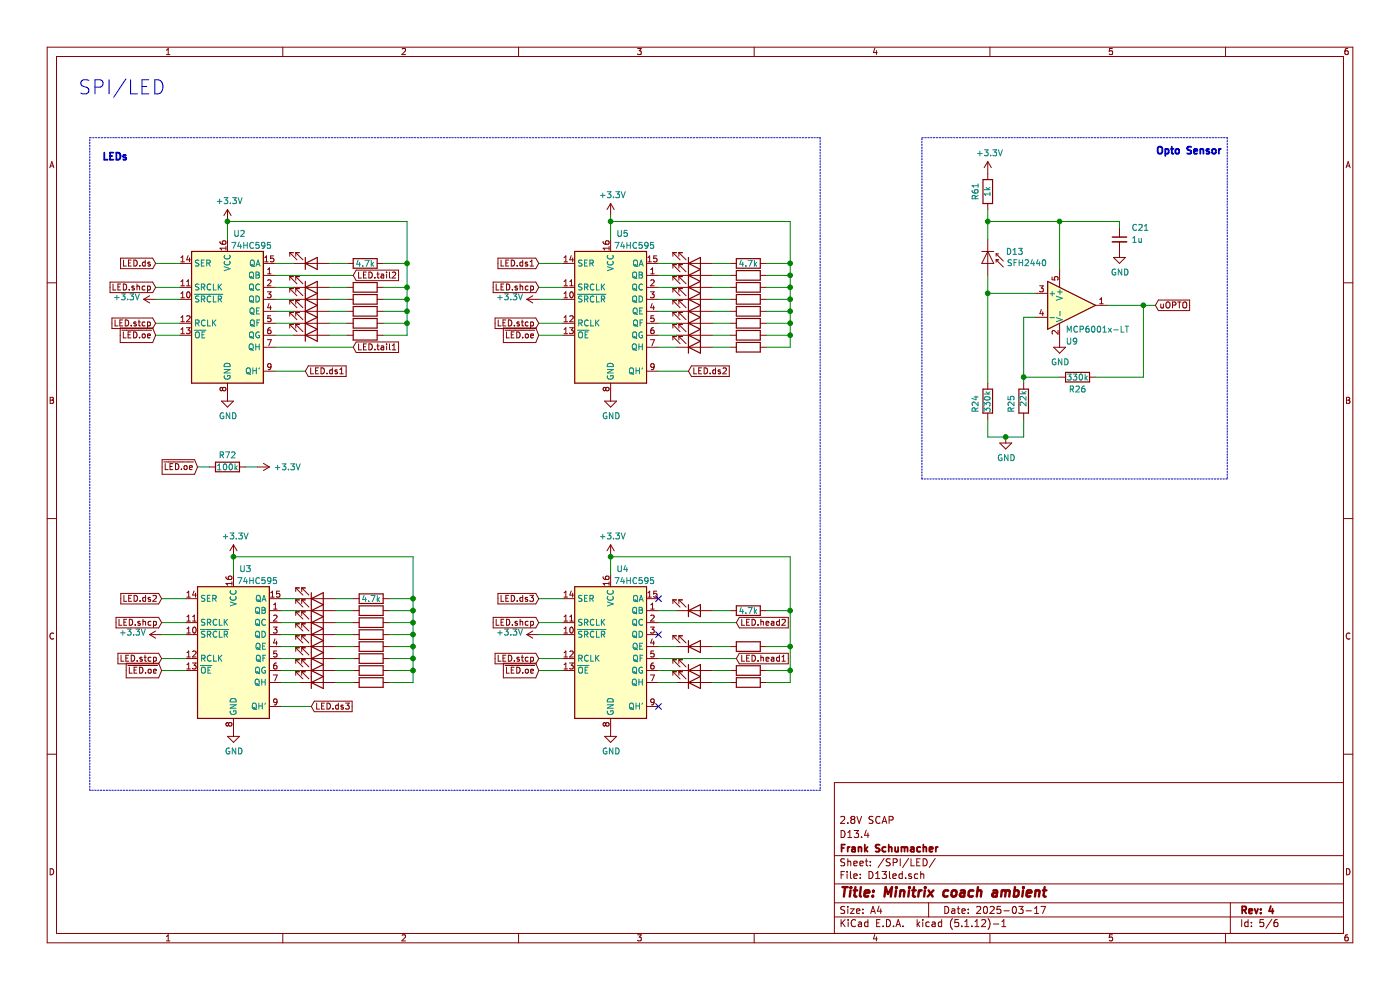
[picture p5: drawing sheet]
EESchema Schematic File Version 4
EELAYER 30 0
EELAYER END
$Descr A4 11693 8268
encoding utf-8
Sheet 5 6
Title "Minitrix coach ambient"
Date "2025-03-17"
Rev "4"
Comp "Frank Schumacher"
Comment1 "D13.4"
Comment2 "2.8V SCAP"
Comment3 ""
Comment4 ""
$EndDescr
Text Notes 650  800  0    118  ~ 0
SPI/LED
$Comp
L 74xx:74HC595 U2
U 1 1
P 1900 2600
F 0 "U2" H 2000 3250 50  0000 C CNN
F 1 "74HC595" H 2100 3150 50  0000 C CNN
F 2 "_Local:74HC595BQ115" H 1900 2600 50  0001 C CNN
F 3 "http://www.ti.com/lit/ds/symlink/sn74hc595.pdf" H 1900 2600 50  0001 C CNN
	1    1900 2600
	1    0    0    -1  
$EndComp
$Comp
L 74xx:74HC595 U3
U 1 1
P 1950 5400
F 0 "U3" H 2050 6050 50  0000 C CNN
F 1 "74HC595" H 2150 5950 50  0000 C CNN
F 2 "_Local:74HC595BQ115" H 1950 5400 50  0001 C CNN
F 3 "http://www.ti.com/lit/ds/symlink/sn74hc595.pdf" H 1950 5400 50  0001 C CNN
	1    1950 5400
	1    0    0    -1  
$EndComp
$Comp
L 74xx:74HC595 U4
U 1 1
P 5100 5400
F 0 "U4" H 5200 6050 50  0000 C CNN
F 1 "74HC595" H 5300 5950 50  0000 C CNN
F 2 "_Local:74HC595BQ115" H 5100 5400 50  0001 C CNN
F 3 "http://www.ti.com/lit/ds/symlink/sn74hc595.pdf" H 5100 5400 50  0001 C CNN
	1    5100 5400
	1    0    0    -1  
$EndComp
$Comp
L 74xx:74HC595 U5
U 1 1
P 5100 2600
F 0 "U5" H 5200 3250 50  0000 C CNN
F 1 "74HC595" H 5300 3150 50  0000 C CNN
F 2 "_Local:74HC595BQ115" H 5100 2600 50  0001 C CNN
F 3 "http://www.ti.com/lit/ds/symlink/sn74hc595.pdf" H 5100 2600 50  0001 C CNN
	1    5100 2600
	1    0    0    -1  
$EndComp
$Comp
L power:GND #PWR0104
U 1 1
P 5100 3300
F 0 "#PWR0104" H 5100 3050 50  0001 C CNN
F 1 "GND" H 5105 3127 50  0000 C CNN
F 2 "" H 5100 3300 50  0001 C CNN
F 3 "" H 5100 3300 50  0001 C CNN
	1    5100 3300
	1    0    0    -1  
$EndComp
$Comp
L power:GND #PWR0105
U 1 1
P 5100 6100
F 0 "#PWR0105" H 5100 5850 50  0001 C CNN
F 1 "GND" H 5105 5927 50  0000 C CNN
F 2 "" H 5100 6100 50  0001 C CNN
F 3 "" H 5100 6100 50  0001 C CNN
	1    5100 6100
	1    0    0    -1  
$EndComp
$Comp
L power:GND #PWR0106
U 1 1
P 1950 6100
F 0 "#PWR0106" H 1950 5850 50  0001 C CNN
F 1 "GND" H 1955 5927 50  0000 C CNN
F 2 "" H 1950 6100 50  0001 C CNN
F 3 "" H 1950 6100 50  0001 C CNN
	1    1950 6100
	1    0    0    -1  
$EndComp
$Comp
L power:GND #PWR0107
U 1 1
P 1900 3300
F 0 "#PWR0107" H 1900 3050 50  0001 C CNN
F 1 "GND" H 1905 3127 50  0000 C CNN
F 2 "" H 1900 3300 50  0001 C CNN
F 3 "" H 1900 3300 50  0001 C CNN
	1    1900 3300
	1    0    0    -1  
$EndComp
Text GLabel 1300 2200 0    50   Input ~ 0
LED.ds
Text GLabel 1300 2400 0    50   Input ~ 0
LED.shcp
Text GLabel 1300 2700 0    50   Input ~ 0
LED.stcp
Text GLabel 1300 2800 0    50   Input ~ 0
~LED.oe
Wire Wire Line
	1300 2200 1500 2200
Wire Wire Line
	1300 2400 1500 2400
Wire Wire Line
	1300 2700 1500 2700
Wire Wire Line
	1300 2800 1500 2800
Wire Wire Line
	1900 2000 1900 1850
Wire Wire Line
	1900 1850 3400 1850
$Comp
L power:+3.3V #PWR0115
U 1 1
P 1900 1850
F 0 "#PWR0115" H 1900 1700 50  0001 C CNN
F 1 "+3.3V" H 1915 2023 50  0000 C CNN
F 2 "" H 1900 1850 50  0001 C CNN
F 3 "" H 1900 1850 50  0001 C CNN
	1    1900 1850
	1    0    0    -1  
$EndComp
Connection ~ 1900 1850
$Comp
L power:+3.3V #PWR0116
U 1 1
P 1300 2500
F 0 "#PWR0116" H 1300 2350 50  0001 C CNN
F 1 "+3.3V" V 1315 2628 50  0000 L CNN
F 2 "" H 1300 2500 50  0001 C CNN
F 3 "" H 1300 2500 50  0001 C CNN
	1    1300 2500
	0    -1   -1   0   
$EndComp
Wire Wire Line
	1300 2500 1500 2500
$Comp
L Device:LED D7
U 1 1
P 2600 2400
F 0 "D7" H 2593 2145 50  0001 C CNN
F 1 "LED" H 2593 2236 50  0001 C CNN
F 2 "LED_SMD:LED_0603_1608Metric" H 2600 2400 50  0001 C CNN
F 3 "~" H 2600 2400 50  0001 C CNN
	1    2600 2400
	1    0    0    1   
$EndComp
$Comp
L Device:R R7
U 1 1
P 3050 2400
F 0 "R7" V 2843 2400 50  0001 C CNN
F 1 "4.7k" V 2934 2400 50  0001 C CNN
F 2 "Capacitor_SMD:C_0603_1608Metric" V 2980 2400 50  0001 C CNN
F 3 "~" H 3050 2400 50  0001 C CNN
	1    3050 2400
	0    1    1    0   
$EndComp
Wire Wire Line
	2300 2400 2450 2400
Wire Wire Line
	2750 2400 2900 2400
Wire Wire Line
	3200 2400 3400 2400
$Comp
L Device:LED D8
U 1 1
P 2600 2500
F 0 "D8" H 2593 2245 50  0001 C CNN
F 1 "LED" H 2593 2336 50  0001 C CNN
F 2 "LED_SMD:LED_0603_1608Metric" H 2600 2500 50  0001 C CNN
F 3 "~" H 2600 2500 50  0001 C CNN
	1    2600 2500
	1    0    0    1   
$EndComp
$Comp
L Device:R R8
U 1 1
P 3050 2500
F 0 "R8" V 2843 2500 50  0001 C CNN
F 1 "4.7k" V 2934 2500 50  0001 C CNN
F 2 "Capacitor_SMD:C_0603_1608Metric" V 2980 2500 50  0001 C CNN
F 3 "~" H 3050 2500 50  0001 C CNN
	1    3050 2500
	0    1    1    0   
$EndComp
Wire Wire Line
	2300 2500 2450 2500
Wire Wire Line
	2750 2500 2900 2500
Wire Wire Line
	3200 2500 3400 2500
$Comp
L Device:LED D9
U 1 1
P 2600 2600
F 0 "D9" H 2593 2345 50  0001 C CNN
F 1 "LED" H 2593 2436 50  0001 C CNN
F 2 "LED_SMD:LED_0603_1608Metric" H 2600 2600 50  0001 C CNN
F 3 "~" H 2600 2600 50  0001 C CNN
	1    2600 2600
	1    0    0    1   
$EndComp
$Comp
L Device:R R9
U 1 1
P 3050 2600
F 0 "R9" V 2843 2600 50  0001 C CNN
F 1 "4.7k" V 2934 2600 50  0001 C CNN
F 2 "Capacitor_SMD:C_0603_1608Metric" V 2980 2600 50  0001 C CNN
F 3 "~" H 3050 2600 50  0001 C CNN
	1    3050 2600
	0    1    1    0   
$EndComp
Wire Wire Line
	2300 2600 2450 2600
Wire Wire Line
	2750 2600 2900 2600
Wire Wire Line
	3200 2600 3400 2600
$Comp
L Device:LED D10
U 1 1
P 2600 2700
F 0 "D10" H 2593 2445 50  0001 C CNN
F 1 "LED" H 2593 2536 50  0001 C CNN
F 2 "LED_SMD:LED_0603_1608Metric" H 2600 2700 50  0001 C CNN
F 3 "~" H 2600 2700 50  0001 C CNN
	1    2600 2700
	1    0    0    1   
$EndComp
$Comp
L Device:R R10
U 1 1
P 3050 2700
F 0 "R10" V 2843 2700 50  0001 C CNN
F 1 "4.7k" V 2934 2700 50  0001 C CNN
F 2 "Capacitor_SMD:C_0603_1608Metric" V 2980 2700 50  0001 C CNN
F 3 "~" H 3050 2700 50  0001 C CNN
	1    3050 2700
	0    1    1    0   
$EndComp
Wire Wire Line
	2300 2700 2450 2700
Wire Wire Line
	2750 2700 2900 2700
Wire Wire Line
	3200 2700 3400 2700
$Comp
L Device:LED D11
U 1 1
P 2600 2800
F 0 "D11" H 2593 2545 50  0001 C CNN
F 1 "LED" H 2593 2636 50  0001 C CNN
F 2 "LED_SMD:LED_0603_1608Metric" H 2600 2800 50  0001 C CNN
F 3 "~" H 2600 2800 50  0001 C CNN
	1    2600 2800
	1    0    0    1   
$EndComp
$Comp
L Device:R R11
U 1 1
P 3050 2800
F 0 "R11" V 2843 2800 50  0001 C CNN
F 1 "4.7k" V 2934 2800 50  0001 C CNN
F 2 "Capacitor_SMD:C_0603_1608Metric" V 2980 2800 50  0001 C CNN
F 3 "~" H 3050 2800 50  0001 C CNN
	1    3050 2800
	0    1    1    0   
$EndComp
Wire Wire Line
	2300 2800 2450 2800
Wire Wire Line
	2750 2800 2900 2800
Wire Wire Line
	3200 2800 3400 2800
$Comp
L Device:LED D12
U 1 1
P 2600 2200
F 0 "D12" H 2593 1945 50  0001 C CNN
F 1 "LED" H 2593 2036 50  0001 C CNN
F 2 "LED_SMD:LED_0603_1608Metric" H 2600 2200 50  0001 C CNN
F 3 "~" H 2600 2200 50  0001 C CNN
	1    2600 2200
	1    0    0    1   
$EndComp
$Comp
L Device:R R12
U 1 1
P 3050 2200
F 0 "R12" V 2843 2200 50  0001 C CNN
F 1 "4.7k" V 3050 2200 50  0000 C CNN
F 2 "Capacitor_SMD:C_0603_1608Metric" V 2980 2200 50  0001 C CNN
F 3 "~" H 3050 2200 50  0001 C CNN
	1    3050 2200
	0    1    1    0   
$EndComp
Wire Wire Line
	2750 2200 2900 2200
Wire Wire Line
	3200 2200 3400 2200
Wire Wire Line
	3400 2400 3400 2500
Connection ~ 3400 2400
Wire Wire Line
	3400 2500 3400 2600
Connection ~ 3400 2500
Wire Wire Line
	3400 2600 3400 2700
Connection ~ 3400 2600
Wire Wire Line
	3400 2700 3400 2800
Connection ~ 3400 2700
$Comp
L Sensor_Optical:SFH2440 D13
U 1 1
P 8250 2200
F 0 "D13" V 8150 2350 50  0000 L CNN
F 1 "SFH2440" V 8245 2358 50  0000 L CNN
F 2 "OptoDevice:Osram_SMD-DIL2_4.5x4.0mm" H 8250 2375 50  0001 C CNN
F 3 "http://www.osram-os.com/Graphics/XPic2/00231367_0.pdf/SFH%202440.pdf" H 8200 2200 50  0001 C CNN
	1    8250 2200
	0    1    1    0   
$EndComp
$Comp
L Amplifier_Operational:MCP6001x-LT U9
U 1 1
P 8950 2550
F 0 "U9" H 8900 2250 50  0000 L CNN
F 1 "MCP6001x-LT" H 8900 2350 50  0000 L CNN
F 2 "Package_TO_SOT_SMD:SOT-23-5" H 8850 2350 50  0001 L CNN
F 3 "http://ww1.microchip.com/downloads/en/DeviceDoc/21733j.pdf" H 8950 2550 50  0001 C CNN
	1    8950 2550
	1    0    0    -1  
$EndComp
$Comp
L Device:R R26
U 1 1
P 9000 3150
F 0 "R26" V 9100 3150 50  0000 C CNN
F 1 "330k" V 9000 3150 50  0000 C CNN
F 2 "Resistor_SMD:R_0402_1005Metric" V 8930 3150 50  0001 C CNN
F 3 "~" H 9000 3150 50  0001 C CNN
	1    9000 3150
	0    1    1    0   
$EndComp
Wire Wire Line
	8650 2650 8550 2650
Wire Wire Line
	8550 2650 8550 3150
Wire Wire Line
	8550 3150 8850 3150
Wire Wire Line
	9150 3150 9550 3150
Wire Wire Line
	9550 3150 9550 2550
Wire Wire Line
	9550 2550 9250 2550
Wire Wire Line
	8650 2450 8250 2450
Wire Wire Line
	8250 2450 8250 2300
$Comp
L Device:R R24
U 1 1
P 8250 3350
F 0 "R24" V 8350 3450 50  0000 R CNN
F 1 "330k" V 8250 3450 50  0000 R CNN
F 2 "Resistor_SMD:R_0402_1005Metric" V 8180 3350 50  0001 C CNN
F 3 "~" H 8250 3350 50  0001 C CNN
	1    8250 3350
	-1   0    0    1   
$EndComp
Wire Wire Line
	8250 2450 8250 3200
Connection ~ 8250 2450
$Comp
L Device:R R25
U 1 1
P 8550 3350
F 0 "R25" V 8650 3450 50  0000 R CNN
F 1 "22k" V 8550 3400 50  0000 R CNN
F 2 "Resistor_SMD:R_0402_1005Metric" V 8480 3350 50  0001 C CNN
F 3 "~" H 8550 3350 50  0001 C CNN
	1    8550 3350
	-1   0    0    1   
$EndComp
Wire Wire Line
	8550 3200 8550 3150
Connection ~ 8550 3150
Wire Wire Line
	8250 3500 8250 3650
Wire Wire Line
	8250 3650 8400 3650
Wire Wire Line
	8550 3650 8550 3500
$Comp
L power:GND #PWR0123
U 1 1
P 8400 3650
F 0 "#PWR0123" H 8400 3400 50  0001 C CNN
F 1 "GND" H 8405 3477 50  0000 C CNN
F 2 "" H 8400 3650 50  0001 C CNN
F 3 "" H 8400 3650 50  0001 C CNN
	1    8400 3650
	1    0    0    -1  
$EndComp
Connection ~ 8400 3650
Wire Wire Line
	8400 3650 8550 3650
$Comp
L power:+3.3V #PWR0124
U 1 1
P 8250 1450
F 0 "#PWR0124" H 8250 1300 50  0001 C CNN
F 1 "+3.3V" H 8265 1623 50  0000 C CNN
F 2 "" H 8250 1450 50  0001 C CNN
F 3 "" H 8250 1450 50  0001 C CNN
	1    8250 1450
	1    0    0    -1  
$EndComp
Text GLabel 2550 3100 2    50   Input ~ 0
LED.ds1
Wire Wire Line
	2300 3100 2550 3100
Text GLabel 4500 2200 0    50   Input ~ 0
LED.ds1
Text GLabel 4500 2400 0    50   Input ~ 0
LED.shcp
Text GLabel 4500 2700 0    50   Input ~ 0
LED.stcp
Text GLabel 4500 2800 0    50   Input ~ 0
~LED.oe
Wire Wire Line
	4500 2400 4700 2400
Wire Wire Line
	4500 2700 4700 2700
Wire Wire Line
	4500 2800 4700 2800
$Comp
L power:+3.3V #PWR0129
U 1 1
P 4500 2500
F 0 "#PWR0129" H 4500 2350 50  0001 C CNN
F 1 "+3.3V" V 4515 2628 50  0000 L CNN
F 2 "" H 4500 2500 50  0001 C CNN
F 3 "" H 4500 2500 50  0001 C CNN
	1    4500 2500
	0    -1   -1   0   
$EndComp
Wire Wire Line
	4500 2500 4700 2500
Wire Wire Line
	4500 2200 4700 2200
Wire Wire Line
	5100 2000 5100 1850
$Comp
L power:+3.3V #PWR0130
U 1 1
P 5100 1800
F 0 "#PWR0130" H 5100 1650 50  0001 C CNN
F 1 "+3.3V" H 5115 1973 50  0000 C CNN
F 2 "" H 5100 1800 50  0001 C CNN
F 3 "" H 5100 1800 50  0001 C CNN
	1    5100 1800
	1    0    0    -1  
$EndComp
Text GLabel 5750 3100 2    50   Input ~ 0
LED.ds2
Wire Wire Line
	5500 3100 5750 3100
Text GLabel 1350 5000 0    50   Input ~ 0
LED.ds2
Text GLabel 1350 5200 0    50   Input ~ 0
LED.shcp
Text GLabel 1350 5500 0    50   Input ~ 0
LED.stcp
Text GLabel 1350 5600 0    50   Input ~ 0
~LED.oe
Wire Wire Line
	1350 5200 1550 5200
Wire Wire Line
	1350 5500 1550 5500
Wire Wire Line
	1350 5600 1550 5600
$Comp
L power:+3.3V #PWR0131
U 1 1
P 1350 5300
F 0 "#PWR0131" H 1350 5150 50  0001 C CNN
F 1 "+3.3V" V 1365 5428 50  0000 L CNN
F 2 "" H 1350 5300 50  0001 C CNN
F 3 "" H 1350 5300 50  0001 C CNN
	1    1350 5300
	0    -1   -1   0   
$EndComp
Wire Wire Line
	1350 5300 1550 5300
Wire Wire Line
	1350 5000 1550 5000
Text GLabel 4500 5000 0    50   Input ~ 0
LED.ds3
Text GLabel 4500 5200 0    50   Input ~ 0
LED.shcp
Text GLabel 4500 5500 0    50   Input ~ 0
LED.stcp
Text GLabel 4500 5600 0    50   Input ~ 0
~LED.oe
Wire Wire Line
	4500 5200 4700 5200
Wire Wire Line
	4500 5500 4700 5500
Wire Wire Line
	4500 5600 4700 5600
$Comp
L power:+3.3V #PWR0132
U 1 1
P 4500 5300
F 0 "#PWR0132" H 4500 5150 50  0001 C CNN
F 1 "+3.3V" V 4515 5428 50  0000 L CNN
F 2 "" H 4500 5300 50  0001 C CNN
F 3 "" H 4500 5300 50  0001 C CNN
	1    4500 5300
	0    -1   -1   0   
$EndComp
Wire Wire Line
	4500 5300 4700 5300
Wire Wire Line
	4500 5000 4700 5000
Text GLabel 2600 5900 2    50   Input ~ 0
LED.ds3
Wire Wire Line
	2350 5900 2600 5900
Text GLabel 9650 2550 2    50   Input ~ 0
uOPTO
Wire Wire Line
	9550 2550 9650 2550
Connection ~ 9550 2550
$Comp
L Device:LED D15
U 1 1
P 5800 2200
F 0 "D15" H 5793 1945 50  0001 C CNN
F 1 "LED" H 5793 2036 50  0001 C CNN
F 2 "LED_SMD:LED_0603_1608Metric" H 5800 2200 50  0001 C CNN
F 3 "~" H 5800 2200 50  0001 C CNN
	1    5800 2200
	1    0    0    1   
$EndComp
$Comp
L Device:R R45
U 1 1
P 6250 2200
F 0 "R45" V 6043 2200 50  0001 C CNN
F 1 "4.7k" V 6250 2200 50  0000 C CNN
F 2 "Capacitor_SMD:C_0603_1608Metric" V 6180 2200 50  0001 C CNN
F 3 "~" H 6250 2200 50  0001 C CNN
	1    6250 2200
	0    1    1    0   
$EndComp
Wire Wire Line
	5500 2200 5650 2200
Wire Wire Line
	5950 2200 6100 2200
Wire Wire Line
	6400 2200 6600 2200
Wire Wire Line
	6600 1850 6600 2200
$Comp
L Device:LED D16
U 1 1
P 5800 2300
F 0 "D16" H 5793 2045 50  0001 C CNN
F 1 "LED" H 5793 2136 50  0001 C CNN
F 2 "LED_SMD:LED_0603_1608Metric" H 5800 2300 50  0001 C CNN
F 3 "~" H 5800 2300 50  0001 C CNN
	1    5800 2300
	1    0    0    1   
$EndComp
$Comp
L Device:R R46
U 1 1
P 6250 2300
F 0 "R46" V 6043 2300 50  0001 C CNN
F 1 "4.7k" V 6134 2300 50  0001 C CNN
F 2 "Capacitor_SMD:C_0603_1608Metric" V 6180 2300 50  0001 C CNN
F 3 "~" H 6250 2300 50  0001 C CNN
	1    6250 2300
	0    1    1    0   
$EndComp
Wire Wire Line
	5500 2300 5650 2300
Wire Wire Line
	5950 2300 6100 2300
Wire Wire Line
	6400 2300 6600 2300
$Comp
L Device:LED D17
U 1 1
P 5800 2500
F 0 "D17" H 5793 2245 50  0001 C CNN
F 1 "LED" H 5793 2336 50  0001 C CNN
F 2 "LED_SMD:LED_0603_1608Metric" H 5800 2500 50  0001 C CNN
F 3 "~" H 5800 2500 50  0001 C CNN
	1    5800 2500
	1    0    0    1   
$EndComp
$Comp
L Device:R R47
U 1 1
P 6250 2500
F 0 "R47" V 6043 2500 50  0001 C CNN
F 1 "4.7k" V 6134 2500 50  0001 C CNN
F 2 "Capacitor_SMD:C_0603_1608Metric" V 6180 2500 50  0001 C CNN
F 3 "~" H 6250 2500 50  0001 C CNN
	1    6250 2500
	0    1    1    0   
$EndComp
Wire Wire Line
	5500 2400 5650 2400
Wire Wire Line
	5950 2400 6100 2400
Wire Wire Line
	6400 2400 6600 2400
$Comp
L Device:LED D18
U 1 1
P 5800 2400
F 0 "D18" H 5793 2145 50  0001 C CNN
F 1 "LED" H 5793 2236 50  0001 C CNN
F 2 "LED_SMD:LED_0603_1608Metric" H 5800 2400 50  0001 C CNN
F 3 "~" H 5800 2400 50  0001 C CNN
	1    5800 2400
	1    0    0    1   
$EndComp
$Comp
L Device:R R48
U 1 1
P 6250 2400
F 0 "R48" V 6043 2400 50  0001 C CNN
F 1 "4.7k" V 6134 2400 50  0001 C CNN
F 2 "Capacitor_SMD:C_0603_1608Metric" V 6180 2400 50  0001 C CNN
F 3 "~" H 6250 2400 50  0001 C CNN
	1    6250 2400
	0    1    1    0   
$EndComp
Wire Wire Line
	5500 2500 5650 2500
Wire Wire Line
	5950 2500 6100 2500
Wire Wire Line
	6400 2500 6600 2500
$Comp
L Device:LED D19
U 1 1
P 5800 2600
F 0 "D19" H 5793 2345 50  0001 C CNN
F 1 "LED" H 5793 2436 50  0001 C CNN
F 2 "LED_SMD:LED_0603_1608Metric" H 5800 2600 50  0001 C CNN
F 3 "~" H 5800 2600 50  0001 C CNN
	1    5800 2600
	1    0    0    1   
$EndComp
$Comp
L Device:R R49
U 1 1
P 6250 2600
F 0 "R49" V 6043 2600 50  0001 C CNN
F 1 "4.7k" V 6134 2600 50  0001 C CNN
F 2 "Capacitor_SMD:C_0603_1608Metric" V 6180 2600 50  0001 C CNN
F 3 "~" H 6250 2600 50  0001 C CNN
	1    6250 2600
	0    1    1    0   
$EndComp
Wire Wire Line
	5500 2600 5650 2600
Wire Wire Line
	5950 2600 6100 2600
Wire Wire Line
	6400 2600 6600 2600
$Comp
L Device:LED D20
U 1 1
P 5800 2700
F 0 "D20" H 5793 2445 50  0001 C CNN
F 1 "LED" H 5793 2536 50  0001 C CNN
F 2 "LED_SMD:LED_0603_1608Metric" H 5800 2700 50  0001 C CNN
F 3 "~" H 5800 2700 50  0001 C CNN
	1    5800 2700
	1    0    0    1   
$EndComp
$Comp
L Device:R R50
U 1 1
P 6250 2700
F 0 "R50" V 6043 2700 50  0001 C CNN
F 1 "4.7k" V 6134 2700 50  0001 C CNN
F 2 "Capacitor_SMD:C_0603_1608Metric" V 6180 2700 50  0001 C CNN
F 3 "~" H 6250 2700 50  0001 C CNN
	1    6250 2700
	0    1    1    0   
$EndComp
Wire Wire Line
	5500 2700 5650 2700
Wire Wire Line
	5950 2700 6100 2700
Wire Wire Line
	6400 2700 6600 2700
$Comp
L Device:LED D21
U 1 1
P 5800 2800
F 0 "D21" H 5793 2545 50  0001 C CNN
F 1 "LED" H 5793 2636 50  0001 C CNN
F 2 "LED_SMD:LED_0603_1608Metric" H 5800 2800 50  0001 C CNN
F 3 "~" H 5800 2800 50  0001 C CNN
	1    5800 2800
	1    0    0    1   
$EndComp
$Comp
L Device:R R51
U 1 1
P 6250 2800
F 0 "R51" V 6043 2800 50  0001 C CNN
F 1 "4.7k" V 6134 2800 50  0001 C CNN
F 2 "Capacitor_SMD:C_0603_1608Metric" V 6180 2800 50  0001 C CNN
F 3 "~" H 6250 2800 50  0001 C CNN
	1    6250 2800
	0    1    1    0   
$EndComp
Wire Wire Line
	5500 2800 5650 2800
Wire Wire Line
	5950 2800 6100 2800
Wire Wire Line
	6400 2800 6600 2800
$Comp
L Device:LED D22
U 1 1
P 5800 2900
F 0 "D22" H 5793 2645 50  0001 C CNN
F 1 "LED" H 5793 2736 50  0001 C CNN
F 2 "LED_SMD:LED_0603_1608Metric" H 5800 2900 50  0001 C CNN
F 3 "~" H 5800 2900 50  0001 C CNN
	1    5800 2900
	1    0    0    1   
$EndComp
$Comp
L Device:R R52
U 1 1
P 6250 2900
F 0 "R52" V 6043 2900 50  0001 C CNN
F 1 "4.7k" V 6134 2900 50  0001 C CNN
F 2 "Capacitor_SMD:C_0603_1608Metric" V 6180 2900 50  0001 C CNN
F 3 "~" H 6250 2900 50  0001 C CNN
	1    6250 2900
	0    1    1    0   
$EndComp
Wire Wire Line
	5500 2900 5650 2900
Wire Wire Line
	5950 2900 6100 2900
Wire Wire Line
	6400 2900 6600 2900
Wire Wire Line
	6600 2200 6600 2300
Connection ~ 6600 2200
Wire Wire Line
	6600 2300 6600 2400
Connection ~ 6600 2300
Wire Wire Line
	6600 2400 6600 2500
Connection ~ 6600 2400
Wire Wire Line
	6600 2500 6600 2600
Connection ~ 6600 2500
Wire Wire Line
	6600 2600 6600 2700
Connection ~ 6600 2600
Wire Wire Line
	6600 2700 6600 2800
Connection ~ 6600 2700
Connection ~ 6600 2800
Wire Wire Line
	6600 2800 6600 2900
Wire Wire Line
	5100 1850 6600 1850
Connection ~ 5100 1850
Wire Wire Line
	5100 1850 5100 1800
Text GLabel 2950 2900 2    50   Input ~ 0
LED.tail1
Wire Wire Line
	3400 1850 3400 2200
Text GLabel 2950 2300 2    50   Input ~ 0
LED.tail2
Wire Wire Line
	2300 2200 2450 2200
Wire Wire Line
	2300 2900 2950 2900
Connection ~ 3400 2200
Wire Wire Line
	3400 2200 3400 2400
Wire Wire Line
	2300 2300 2950 2300
$Comp
L Device:LED D5
U 1 1
P 2650 5000
F 0 "D5" H 2643 4745 50  0001 C CNN
F 1 "LED" H 2643 4836 50  0001 C CNN
F 2 "LED_SMD:LED_0603_1608Metric" H 2650 5000 50  0001 C CNN
F 3 "~" H 2650 5000 50  0001 C CNN
	1    2650 5000
	1    0    0    1   
$EndComp
$Comp
L Device:R R5
U 1 1
P 3100 5000
F 0 "R5" V 2893 5000 50  0001 C CNN
F 1 "4.7k" V 3100 5000 50  0000 C CNN
F 2 "Capacitor_SMD:C_0603_1608Metric" V 3030 5000 50  0001 C CNN
F 3 "~" H 3100 5000 50  0001 C CNN
	1    3100 5000
	0    1    1    0   
$EndComp
Wire Wire Line
	2350 5000 2500 5000
Wire Wire Line
	2800 5000 2950 5000
Wire Wire Line
	3250 5000 3450 5000
Wire Wire Line
	3450 4650 3450 5000
$Comp
L Device:LED D6
U 1 1
P 2650 5100
F 0 "D6" H 2643 4845 50  0001 C CNN
F 1 "LED" H 2643 4936 50  0001 C CNN
F 2 "LED_SMD:LED_0603_1608Metric" H 2650 5100 50  0001 C CNN
F 3 "~" H 2650 5100 50  0001 C CNN
	1    2650 5100
	1    0    0    1   
$EndComp
$Comp
L Device:R R6
U 1 1
P 3100 5100
F 0 "R6" V 2893 5100 50  0001 C CNN
F 1 "4.7k" V 2984 5100 50  0001 C CNN
F 2 "Capacitor_SMD:C_0603_1608Metric" V 3030 5100 50  0001 C CNN
F 3 "~" H 3100 5100 50  0001 C CNN
	1    3100 5100
	0    1    1    0   
$EndComp
Wire Wire Line
	2350 5100 2500 5100
Wire Wire Line
	2800 5100 2950 5100
Wire Wire Line
	3250 5100 3450 5100
$Comp
L Device:LED D23
U 1 1
P 2650 5200
F 0 "D23" H 2643 4945 50  0001 C CNN
F 1 "LED" H 2643 5036 50  0001 C CNN
F 2 "LED_SMD:LED_0603_1608Metric" H 2650 5200 50  0001 C CNN
F 3 "~" H 2650 5200 50  0001 C CNN
	1    2650 5200
	1    0    0    1   
$EndComp
$Comp
L Device:R R53
U 1 1
P 3100 5200
F 0 "R53" V 2893 5200 50  0001 C CNN
F 1 "4.7k" V 2984 5200 50  0001 C CNN
F 2 "Capacitor_SMD:C_0603_1608Metric" V 3030 5200 50  0001 C CNN
F 3 "~" H 3100 5200 50  0001 C CNN
	1    3100 5200
	0    1    1    0   
$EndComp
Wire Wire Line
	2350 5200 2500 5200
Wire Wire Line
	2800 5200 2950 5200
Wire Wire Line
	3250 5200 3450 5200
$Comp
L Device:LED D24
U 1 1
P 2650 5300
F 0 "D24" H 2643 5045 50  0001 C CNN
F 1 "LED" H 2643 5136 50  0001 C CNN
F 2 "LED_SMD:LED_0603_1608Metric" H 2650 5300 50  0001 C CNN
F 3 "~" H 2650 5300 50  0001 C CNN
	1    2650 5300
	1    0    0    1   
$EndComp
$Comp
L Device:R R54
U 1 1
P 3100 5300
F 0 "R54" V 2893 5300 50  0001 C CNN
F 1 "4.7k" V 2984 5300 50  0001 C CNN
F 2 "Capacitor_SMD:C_0603_1608Metric" V 3030 5300 50  0001 C CNN
F 3 "~" H 3100 5300 50  0001 C CNN
	1    3100 5300
	0    1    1    0   
$EndComp
Wire Wire Line
	2350 5300 2500 5300
Wire Wire Line
	2800 5300 2950 5300
Wire Wire Line
	3250 5300 3450 5300
$Comp
L Device:LED D25
U 1 1
P 2650 5400
F 0 "D25" H 2643 5145 50  0001 C CNN
F 1 "LED" H 2643 5236 50  0001 C CNN
F 2 "LED_SMD:LED_0603_1608Metric" H 2650 5400 50  0001 C CNN
F 3 "~" H 2650 5400 50  0001 C CNN
	1    2650 5400
	1    0    0    1   
$EndComp
$Comp
L Device:R R55
U 1 1
P 3100 5400
F 0 "R55" V 2893 5400 50  0001 C CNN
F 1 "4.7k" V 2984 5400 50  0001 C CNN
F 2 "Capacitor_SMD:C_0603_1608Metric" V 3030 5400 50  0001 C CNN
F 3 "~" H 3100 5400 50  0001 C CNN
	1    3100 5400
	0    1    1    0   
$EndComp
Wire Wire Line
	2350 5400 2500 5400
Wire Wire Line
	2800 5400 2950 5400
Wire Wire Line
	3250 5400 3450 5400
$Comp
L Device:LED D26
U 1 1
P 2650 5500
F 0 "D26" H 2643 5245 50  0001 C CNN
F 1 "LED" H 2643 5336 50  0001 C CNN
F 2 "LED_SMD:LED_0603_1608Metric" H 2650 5500 50  0001 C CNN
F 3 "~" H 2650 5500 50  0001 C CNN
	1    2650 5500
	1    0    0    1   
$EndComp
$Comp
L Device:R R56
U 1 1
P 3100 5500
F 0 "R56" V 2893 5500 50  0001 C CNN
F 1 "4.7k" V 2984 5500 50  0001 C CNN
F 2 "Capacitor_SMD:C_0603_1608Metric" V 3030 5500 50  0001 C CNN
F 3 "~" H 3100 5500 50  0001 C CNN
	1    3100 5500
	0    1    1    0   
$EndComp
Wire Wire Line
	2350 5500 2500 5500
Wire Wire Line
	2800 5500 2950 5500
Wire Wire Line
	3250 5500 3450 5500
$Comp
L Device:LED D27
U 1 1
P 2650 5600
F 0 "D27" H 2643 5345 50  0001 C CNN
F 1 "LED" H 2643 5436 50  0001 C CNN
F 2 "LED_SMD:LED_0603_1608Metric" H 2650 5600 50  0001 C CNN
F 3 "~" H 2650 5600 50  0001 C CNN
	1    2650 5600
	1    0    0    1   
$EndComp
$Comp
L Device:R R57
U 1 1
P 3100 5600
F 0 "R57" V 2893 5600 50  0001 C CNN
F 1 "4.7k" V 2984 5600 50  0001 C CNN
F 2 "Capacitor_SMD:C_0603_1608Metric" V 3030 5600 50  0001 C CNN
F 3 "~" H 3100 5600 50  0001 C CNN
	1    3100 5600
	0    1    1    0   
$EndComp
Wire Wire Line
	2350 5600 2500 5600
Wire Wire Line
	2800 5600 2950 5600
Wire Wire Line
	3250 5600 3450 5600
$Comp
L Device:LED D28
U 1 1
P 2650 5700
F 0 "D28" H 2643 5445 50  0001 C CNN
F 1 "LED" H 2643 5536 50  0001 C CNN
F 2 "LED_SMD:LED_0603_1608Metric" H 2650 5700 50  0001 C CNN
F 3 "~" H 2650 5700 50  0001 C CNN
	1    2650 5700
	1    0    0    1   
$EndComp
$Comp
L Device:R R58
U 1 1
P 3100 5700
F 0 "R58" V 2893 5700 50  0001 C CNN
F 1 "4.7k" V 2984 5700 50  0001 C CNN
F 2 "Capacitor_SMD:C_0603_1608Metric" V 3030 5700 50  0001 C CNN
F 3 "~" H 3100 5700 50  0001 C CNN
	1    3100 5700
	0    1    1    0   
$EndComp
Wire Wire Line
	2350 5700 2500 5700
Wire Wire Line
	2800 5700 2950 5700
Wire Wire Line
	3250 5700 3450 5700
Wire Wire Line
	3450 5000 3450 5100
Connection ~ 3450 5000
Wire Wire Line
	3450 5100 3450 5200
Connection ~ 3450 5100
Wire Wire Line
	3450 5200 3450 5300
Connection ~ 3450 5200
Wire Wire Line
	3450 5300 3450 5400
Connection ~ 3450 5300
Wire Wire Line
	3450 5400 3450 5500
Connection ~ 3450 5400
Wire Wire Line
	3450 5500 3450 5600
Connection ~ 3450 5500
Connection ~ 3450 5600
Wire Wire Line
	3450 5600 3450 5700
Wire Wire Line
	1950 4650 3450 4650
Wire Wire Line
	1950 4800 1950 4650
$Comp
L power:+3.3V #PWR0137
U 1 1
P 1950 4650
F 0 "#PWR0137" H 1950 4500 50  0001 C CNN
F 1 "+3.3V" H 1965 4823 50  0000 C CNN
F 2 "" H 1950 4650 50  0001 C CNN
F 3 "" H 1950 4650 50  0001 C CNN
	1    1950 4650
	1    0    0    -1  
$EndComp
Connection ~ 1950 4650
Wire Wire Line
	5100 4650 6600 4650
$Comp
L Device:LED D30
U 1 1
P 5800 5400
F 0 "D30" H 5793 5145 50  0001 C CNN
F 1 "LED" H 5793 5236 50  0001 C CNN
F 2 "LED_SMD:LED_0603_1608Metric" H 5800 5400 50  0001 C CNN
F 3 "~" H 5800 5400 50  0001 C CNN
	1    5800 5400
	1    0    0    1   
$EndComp
$Comp
L Device:R R60
U 1 1
P 6250 5400
F 0 "R60" V 6043 5400 50  0001 C CNN
F 1 "4.7k" V 6134 5400 50  0001 C CNN
F 2 "Capacitor_SMD:C_0603_1608Metric" V 6180 5400 50  0001 C CNN
F 3 "~" H 6250 5400 50  0001 C CNN
	1    6250 5400
	0    1    1    0   
$EndComp
Wire Wire Line
	5950 5400 6100 5400
$Comp
L Device:LED D33
U 1 1
P 5800 5600
F 0 "D33" H 5793 5345 50  0001 C CNN
F 1 "LED" H 5793 5436 50  0001 C CNN
F 2 "LED_SMD:LED_0603_1608Metric" H 5800 5600 50  0001 C CNN
F 3 "~" H 5800 5600 50  0001 C CNN
	1    5800 5600
	1    0    0    1   
$EndComp
$Comp
L Device:R R63
U 1 1
P 6250 5600
F 0 "R63" V 6043 5600 50  0001 C CNN
F 1 "4.7k" V 6134 5600 50  0001 C CNN
F 2 "Capacitor_SMD:C_0603_1608Metric" V 6180 5600 50  0001 C CNN
F 3 "~" H 6250 5600 50  0001 C CNN
	1    6250 5600
	0    1    1    0   
$EndComp
Wire Wire Line
	5500 5600 5650 5600
Wire Wire Line
	5950 5600 6100 5600
Wire Wire Line
	6400 5600 6600 5600
$Comp
L Device:LED D34
U 1 1
P 5800 5700
F 0 "D34" H 5793 5445 50  0001 C CNN
F 1 "LED" H 5793 5536 50  0001 C CNN
F 2 "LED_SMD:LED_0603_1608Metric" H 5800 5700 50  0001 C CNN
F 3 "~" H 5800 5700 50  0001 C CNN
	1    5800 5700
	1    0    0    1   
$EndComp
$Comp
L Device:R R64
U 1 1
P 6250 5700
F 0 "R64" V 6043 5700 50  0001 C CNN
F 1 "4.7k" V 6134 5700 50  0001 C CNN
F 2 "Capacitor_SMD:C_0603_1608Metric" V 6180 5700 50  0001 C CNN
F 3 "~" H 6250 5700 50  0001 C CNN
	1    6250 5700
	0    1    1    0   
$EndComp
Wire Wire Line
	5950 5700 6100 5700
Wire Wire Line
	6400 5700 6600 5700
$Comp
L Device:LED D29
U 1 1
P 5800 5100
F 0 "D29" H 5793 4845 50  0001 C CNN
F 1 "LED" H 5793 4936 50  0001 C CNN
F 2 "LED_SMD:LED_0603_1608Metric" H 5800 5100 50  0001 C CNN
F 3 "~" H 5800 5100 50  0001 C CNN
	1    5800 5100
	1    0    0    1   
$EndComp
$Comp
L Device:R R59
U 1 1
P 6250 5100
F 0 "R59" V 6043 5100 50  0001 C CNN
F 1 "4.7k" V 6250 5100 50  0000 C CNN
F 2 "Capacitor_SMD:C_0603_1608Metric" V 6180 5100 50  0001 C CNN
F 3 "~" H 6250 5100 50  0001 C CNN
	1    6250 5100
	0    1    1    0   
$EndComp
Wire Wire Line
	5950 5100 6100 5100
Wire Wire Line
	6400 5100 6600 5100
Text GLabel 6150 5500 2    50   Input ~ 0
LED.head1
Text GLabel 6150 5200 2    50   Input ~ 0
LED.head2
Wire Wire Line
	5500 5100 5650 5100
Wire Wire Line
	5500 5500 6150 5500
Wire Wire Line
	5500 5200 6150 5200
Wire Wire Line
	5100 4800 5100 4650
$Comp
L power:+3.3V #PWR0138
U 1 1
P 5100 4650
F 0 "#PWR0138" H 5100 4500 50  0001 C CNN
F 1 "+3.3V" H 5115 4823 50  0000 C CNN
F 2 "" H 5100 4650 50  0001 C CNN
F 3 "" H 5100 4650 50  0001 C CNN
	1    5100 4650
	1    0    0    -1  
$EndComp
Connection ~ 5100 4650
Connection ~ 6600 5100
Wire Wire Line
	6600 4650 6600 5100
Wire Wire Line
	5650 5700 5500 5700
Connection ~ 6600 5600
Wire Wire Line
	6600 5600 6600 5700
Wire Wire Line
	6400 5400 6600 5400
Wire Wire Line
	5650 5400 5500 5400
$Comp
L power:GND #PWR0139
U 1 1
P 8850 2850
F 0 "#PWR0139" H 8850 2600 50  0001 C CNN
F 1 "GND" H 8855 2677 50  0000 C CNN
F 2 "" H 8850 2850 50  0001 C CNN
F 3 "" H 8850 2850 50  0001 C CNN
	1    8850 2850
	1    0    0    -1  
$EndComp
Wire Wire Line
	8850 1850 8850 2250
$Comp
L Device:C_Small C21
U 1 1
P 9350 2000
F 0 "C21" H 9450 2100 50  0000 L CNN
F 1 "1u" H 9450 2000 50  0000 L CNN
F 2 "Capacitor_SMD:C_0402_1005Metric" H 9350 2000 50  0001 C CNN
F 3 "~" H 9350 2000 50  0001 C CNN
	1    9350 2000
	1    0    0    -1  
$EndComp
Wire Wire Line
	8250 1750 8250 1850
$Comp
L Device:R R61
U 1 1
P 8250 1600
F 0 "R61" V 8350 1600 50  0000 C CNN
F 1 "1k" V 8250 1600 50  0000 C CNN
F 2 "Resistor_SMD:R_0402_1005Metric" V 8180 1600 50  0001 C CNN
F 3 "~" H 8250 1600 50  0001 C CNN
	1    8250 1600
	-1   0    0    1   
$EndComp
Connection ~ 8250 1850
Wire Wire Line
	8250 1850 8250 2000
Wire Wire Line
	8850 1850 9350 1850
Wire Wire Line
	9350 1850 9350 1900
Connection ~ 8850 1850
$Comp
L power:GND #PWR0140
U 1 1
P 9350 2100
F 0 "#PWR0140" H 9350 1850 50  0001 C CNN
F 1 "GND" H 9355 1927 50  0000 C CNN
F 2 "" H 9350 2100 50  0001 C CNN
F 3 "" H 9350 2100 50  0001 C CNN
	1    9350 2100
	1    0    0    -1  
$EndComp
Wire Wire Line
	8250 1850 8850 1850
NoConn ~ 5500 5000
NoConn ~ 5500 5300
NoConn ~ 5500 5900
Connection ~ 6600 5400
Wire Wire Line
	6600 5400 6600 5600
Wire Wire Line
	6600 5100 6600 5400
Wire Notes Line
	7700 1150 10250 1150
Wire Notes Line
	10250 1150 10250 4000
Wire Notes Line
	10250 4000 7700 4000
Wire Notes Line
	7700 4000 7700 1150
Text Notes 9650 1300 0    59   ~ 12
Opto Sensor
Text GLabel 1650 3900 0    50   Input ~ 0
~LED.oe
$Comp
L Device:R R72
U 1 1
P 1900 3900
F 0 "R72" V 1800 3900 50  0000 C CNN
F 1 "100k" V 1900 3900 50  0000 C CNN
F 2 "Resistor_SMD:R_0402_1005Metric" V 1830 3900 50  0001 C CNN
F 3 "~" H 1900 3900 50  0001 C CNN
	1    1900 3900
	0    1    1    0   
$EndComp
$Comp
L power:+3.3V #PWR0114
U 1 1
P 2150 3900
F 0 "#PWR0114" H 2150 3750 50  0001 C CNN
F 1 "+3.3V" V 2150 4150 50  0000 C CNN
F 2 "" H 2150 3900 50  0001 C CNN
F 3 "" H 2150 3900 50  0001 C CNN
	1    2150 3900
	0    1    1    0   
$EndComp
Wire Notes Line
	750  1150 6850 1150
Wire Notes Line
	6850 1150 6850 6600
Wire Notes Line
	6850 6600 750  6600
Wire Notes Line
	750  6600 750  1150
Text Notes 850  1350 0    59   ~ 12
LEDs
Wire Wire Line
	1650 3900 1750 3900
Wire Wire Line
	2050 3900 2150 3900
$EndSCHEMATC
